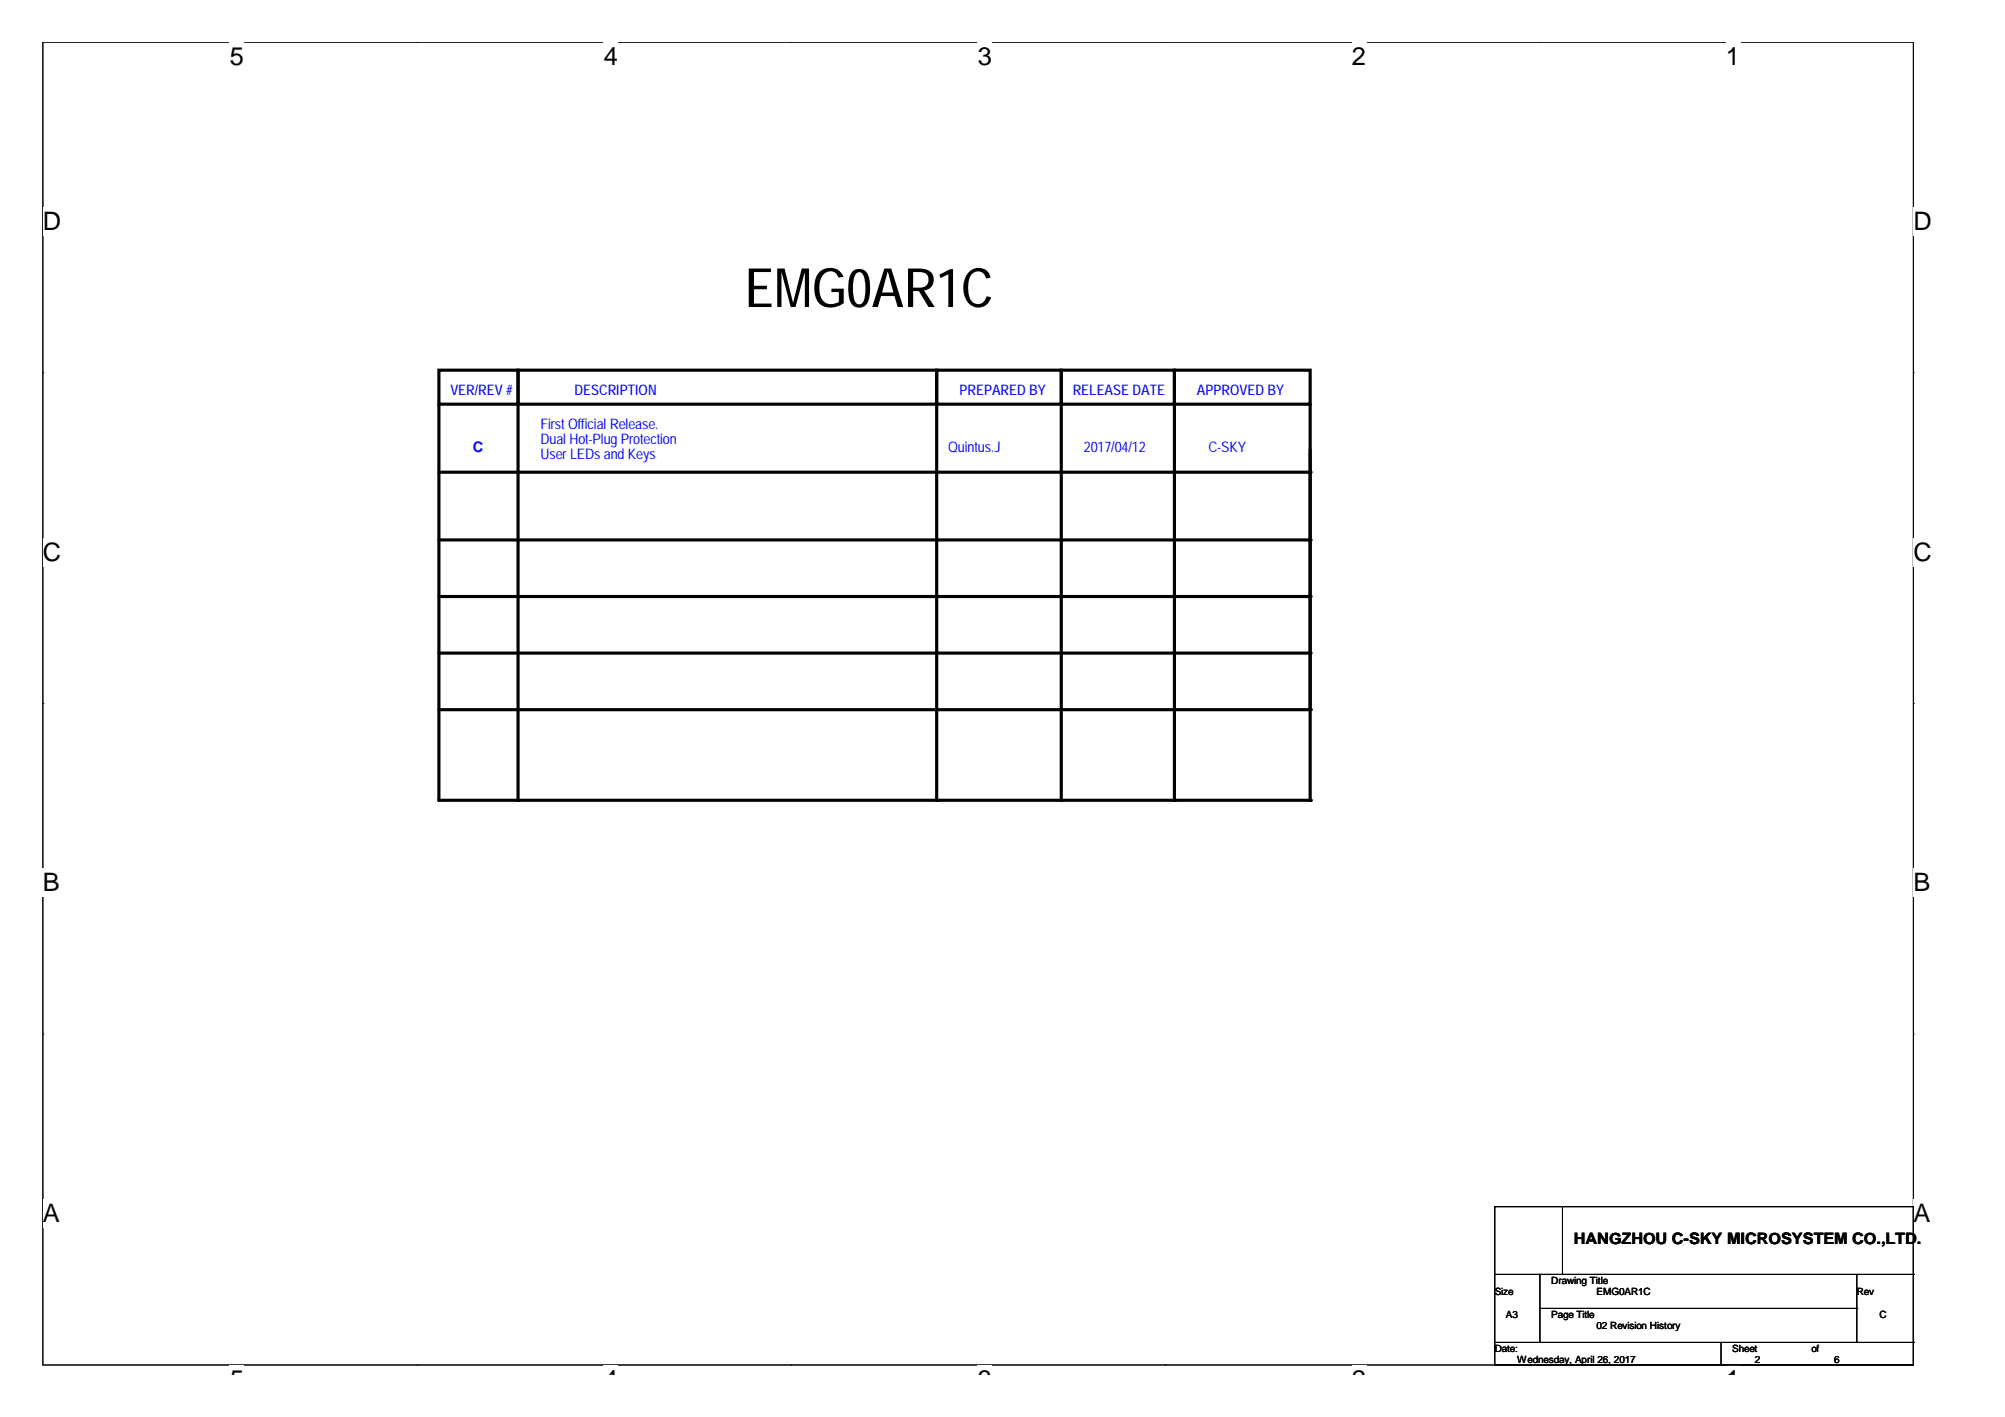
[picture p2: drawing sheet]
<svg xmlns="http://www.w3.org/2000/svg" width="297mm" height="210mm" viewBox="0 0 297 210" stroke-linecap="round" stroke-linejoin="round" font-family="sans-serif">
<path d="M6.3 6.2h277.2v196h-277.2z" fill="none" stroke="#000" stroke-width=".15"/>
<g fill="#fff">
<path d="M34 6.2h2.2v4.3h-2.2z"/>
<path d="M34 202.2h2.2v1.4h-2.2z"/>
</g>
<path d="M61.8 6.2h.1M61.8 202.2h.1" fill="none" stroke="#000" stroke-width=".15"/>
<g fill="#fff">
<path d="M89.5 6.2h2.1v4.3h-2.1z"/>
<path d="M89.5 202.2h2.1v1.4h-2.1z"/>
</g>
<path d="M117.2 6.2h.1M117.2 202.2h.1" fill="none" stroke="#000" stroke-width=".15"/>
<g fill="#fff">
<path d="M144.9 6.2h2.1v4.3h-2.1z"/>
<path d="M144.9 202.2h2.1v1.4h-2.1z"/>
</g>
<path d="M172.6 6.2h.1M172.6 202.2h.1" fill="none" stroke="#000" stroke-width=".15"/>
<g fill="#fff">
<path d="M200.3 6.2h2.1v4.3h-2.1z"/>
<path d="M200.3 202.2h2.1v1.4h-2.1z"/>
</g>
<path d="M228 6.2h.1M228 202.2h.1" fill="none" stroke="#000" stroke-width=".15"/>
<g fill="#fff">
<path d="M255.7 6.2h2.1v4.3h-2.1z"/>
<path d="M255.7 202.2h2.1v1.4h-2.1z"/>
<path d="M6.3 30.7h2.8v4.2h-2.8z"/>
<path d="M283.5 30.7h2.7v4.2h-2.7z"/>
<path d="M6.3 79.7h2.8v4.2h-2.8z"/>
<path d="M283.5 79.7h2.7v4.2h-2.7z"/>
</g>
<path d="M6.3 55.2h.1M283.5 55.2h.1" fill="none" stroke="#000" stroke-width=".15"/>
<g fill="#fff">
<path d="M6.3 128.7h2.6v4.2h-2.6z"/>
<path d="M283.5 128.7h2.5v4.2h-2.5z"/>
</g>
<path d="M6.3 104.2h.1M283.5 104.2h.1" fill="none" stroke="#000" stroke-width=".15"/>
<g fill="#fff">
<path d="M6.3 177.6h2.6v4.3h-2.6z"/>
<path d="M283.5 177.6h2.5v4.3h-2.5z"/>
</g>
<g fill="none" stroke="#000" stroke-width=".15">
<path d="M6.3 153.2h.1M283.5 153.2h.1M221.4 178.7h62.1v23.5h-62.1zM231.5 178.7v10.1M221.4 188.8h62.1M221.4 198.9h62.1M228.1 198.9h.1M228.1 188.8v10.1M228.1 193.8h47M231.5 188.8h.1M255 198.9v3.3M275.1 198.9h.1"/>
<path d="M275.1 193.8h.1M275.1 188.8v10.1M283.5 188.8h.1M283.5 198.9h.1M255 202.2h.1"/>
</g>
<g fill="none" stroke="#000" stroke-width=".47">
<path d="M65 54.8h11.8v5.1h-11.8zM65 59.9v58.6h129.1v-58.6M76.8 54.8h62v5.1h-62zM76.8 59.9v58.6M138.8 54.8h18.4v5.1h-18.4zM138.8 59.9v58.6M157.2 54.8h16.8v5.1h-16.8zM157.2 59.9v58.6M174 54.8h20.1v5.1h-20.1zM174 59.9v58.6M65 69.9h129.1M65 80h129.1"/>
<path d="M65 96.7h129.1M65 88.4h129.1M65 105.1h129.1"/>
</g>
<g fill="#000">
<circle cx="194.1" cy="69.9" r=".23"/>
<circle cx="194.1" cy="80" r=".23"/>
<circle cx="194.1" cy="96.7" r=".23"/>
<circle cx="194.1" cy="88.4" r=".23"/>
<circle cx="65" cy="118.5" r=".23"/>
<circle cx="76.8" cy="118.5" r=".23"/>
<circle cx="138.8" cy="118.5" r=".23"/>
<circle cx="157.2" cy="118.5" r=".23"/>
<circle cx="174" cy="118.5" r=".23"/>
<circle cx="194.1" cy="118.5" r=".23"/>
<circle cx="194.1" cy="105.1" r=".23"/>
</g>
<text font-size="8" x="110.3" y="45.5">EMG0AR1C</text>
<g font-size="3.8">
<text x="34" y="9.6">5</text>
<text x="89.5" y="9.6">4</text>
<text x="144.9" y="9.6">3</text>
<text x="200.3" y="9.6">2</text>
<text x="255.7" y="9.6">1</text>
<text x="6.3" y="34.1">D</text>
<text x="283.5" y="34.1">D</text>
<text x="6.3" y="83.1">C</text>
<text x="283.5" y="83.1">C</text>
<text x="6.3" y="132.1">B</text>
<text x="283.5" y="132.1">B</text>
<text x="6.3" y="181">A</text>
<text x="283.5" y="181">A</text>
<text x="34" y="205.6">5</text>
<text x="89.5" y="205.6">4</text>
<text x="144.9" y="205.6">3</text>
<text x="200.3" y="205.6">2</text>
<text x="255.7" y="205.6">1</text>
</g>
<text font-size="2.3" x="233.2" y="184.2">HANGZHOU C-SKY MICROSYSTEM CO.,LTD.</text>
<g font-size="2.2" fill="#00f">
<text x="66.7" y="58.6">VER/REV #</text>
<text x="85.1" y="58.6">DESCRIPTION</text>
<text x="142.2" y="58.6">PREPARED BY</text>
<text x="158.9" y="58.6">RELEASE DATE</text>
<text x="177.3" y="58.6">APPROVED BY</text>
<text x="80.1" y="63.6">First Official Release.</text>
<text x="80.1" y="65.8">Dual Hot-Plug Protection</text>
<text x="70.1" y="66.9">C</text>
<text x="80.1" y="68">UserLEDs and Keys</text>
<text x="140.5" y="66.9">Quintus.J</text>
<text x="160.6" y="66.9">2017/04/12</text>
<text x="179" y="66.9">C-SKY</text>
</g>
<g font-size="1.5">
<text x="221.4" y="191.8">Size</text>
<text x="229.8" y="190.1">Drawing Title</text>
<text x="236.5" y="191.8">EMG0AR1C</text>
<text x="275.1" y="191.8">Rev</text>
<text x="223.1" y="195.2">A3</text>
<text x="229.8" y="195.2">Page Title</text>
<text x="236.5" y="196.9">02 Revision History</text>
<text x="278.4" y="195.2">C</text>
<text x="221.4" y="200.2">Date:</text>
<text x="224.8" y="201.9">Wednesday, April 26, 2017</text>
<text x="256.6" y="200.2">Sheet</text>
<text x="260" y="201.9">2</text>
<text x="268.4" y="200.2">of</text>
<text x="271.7" y="201.9">6</text>
</g>
</svg>
